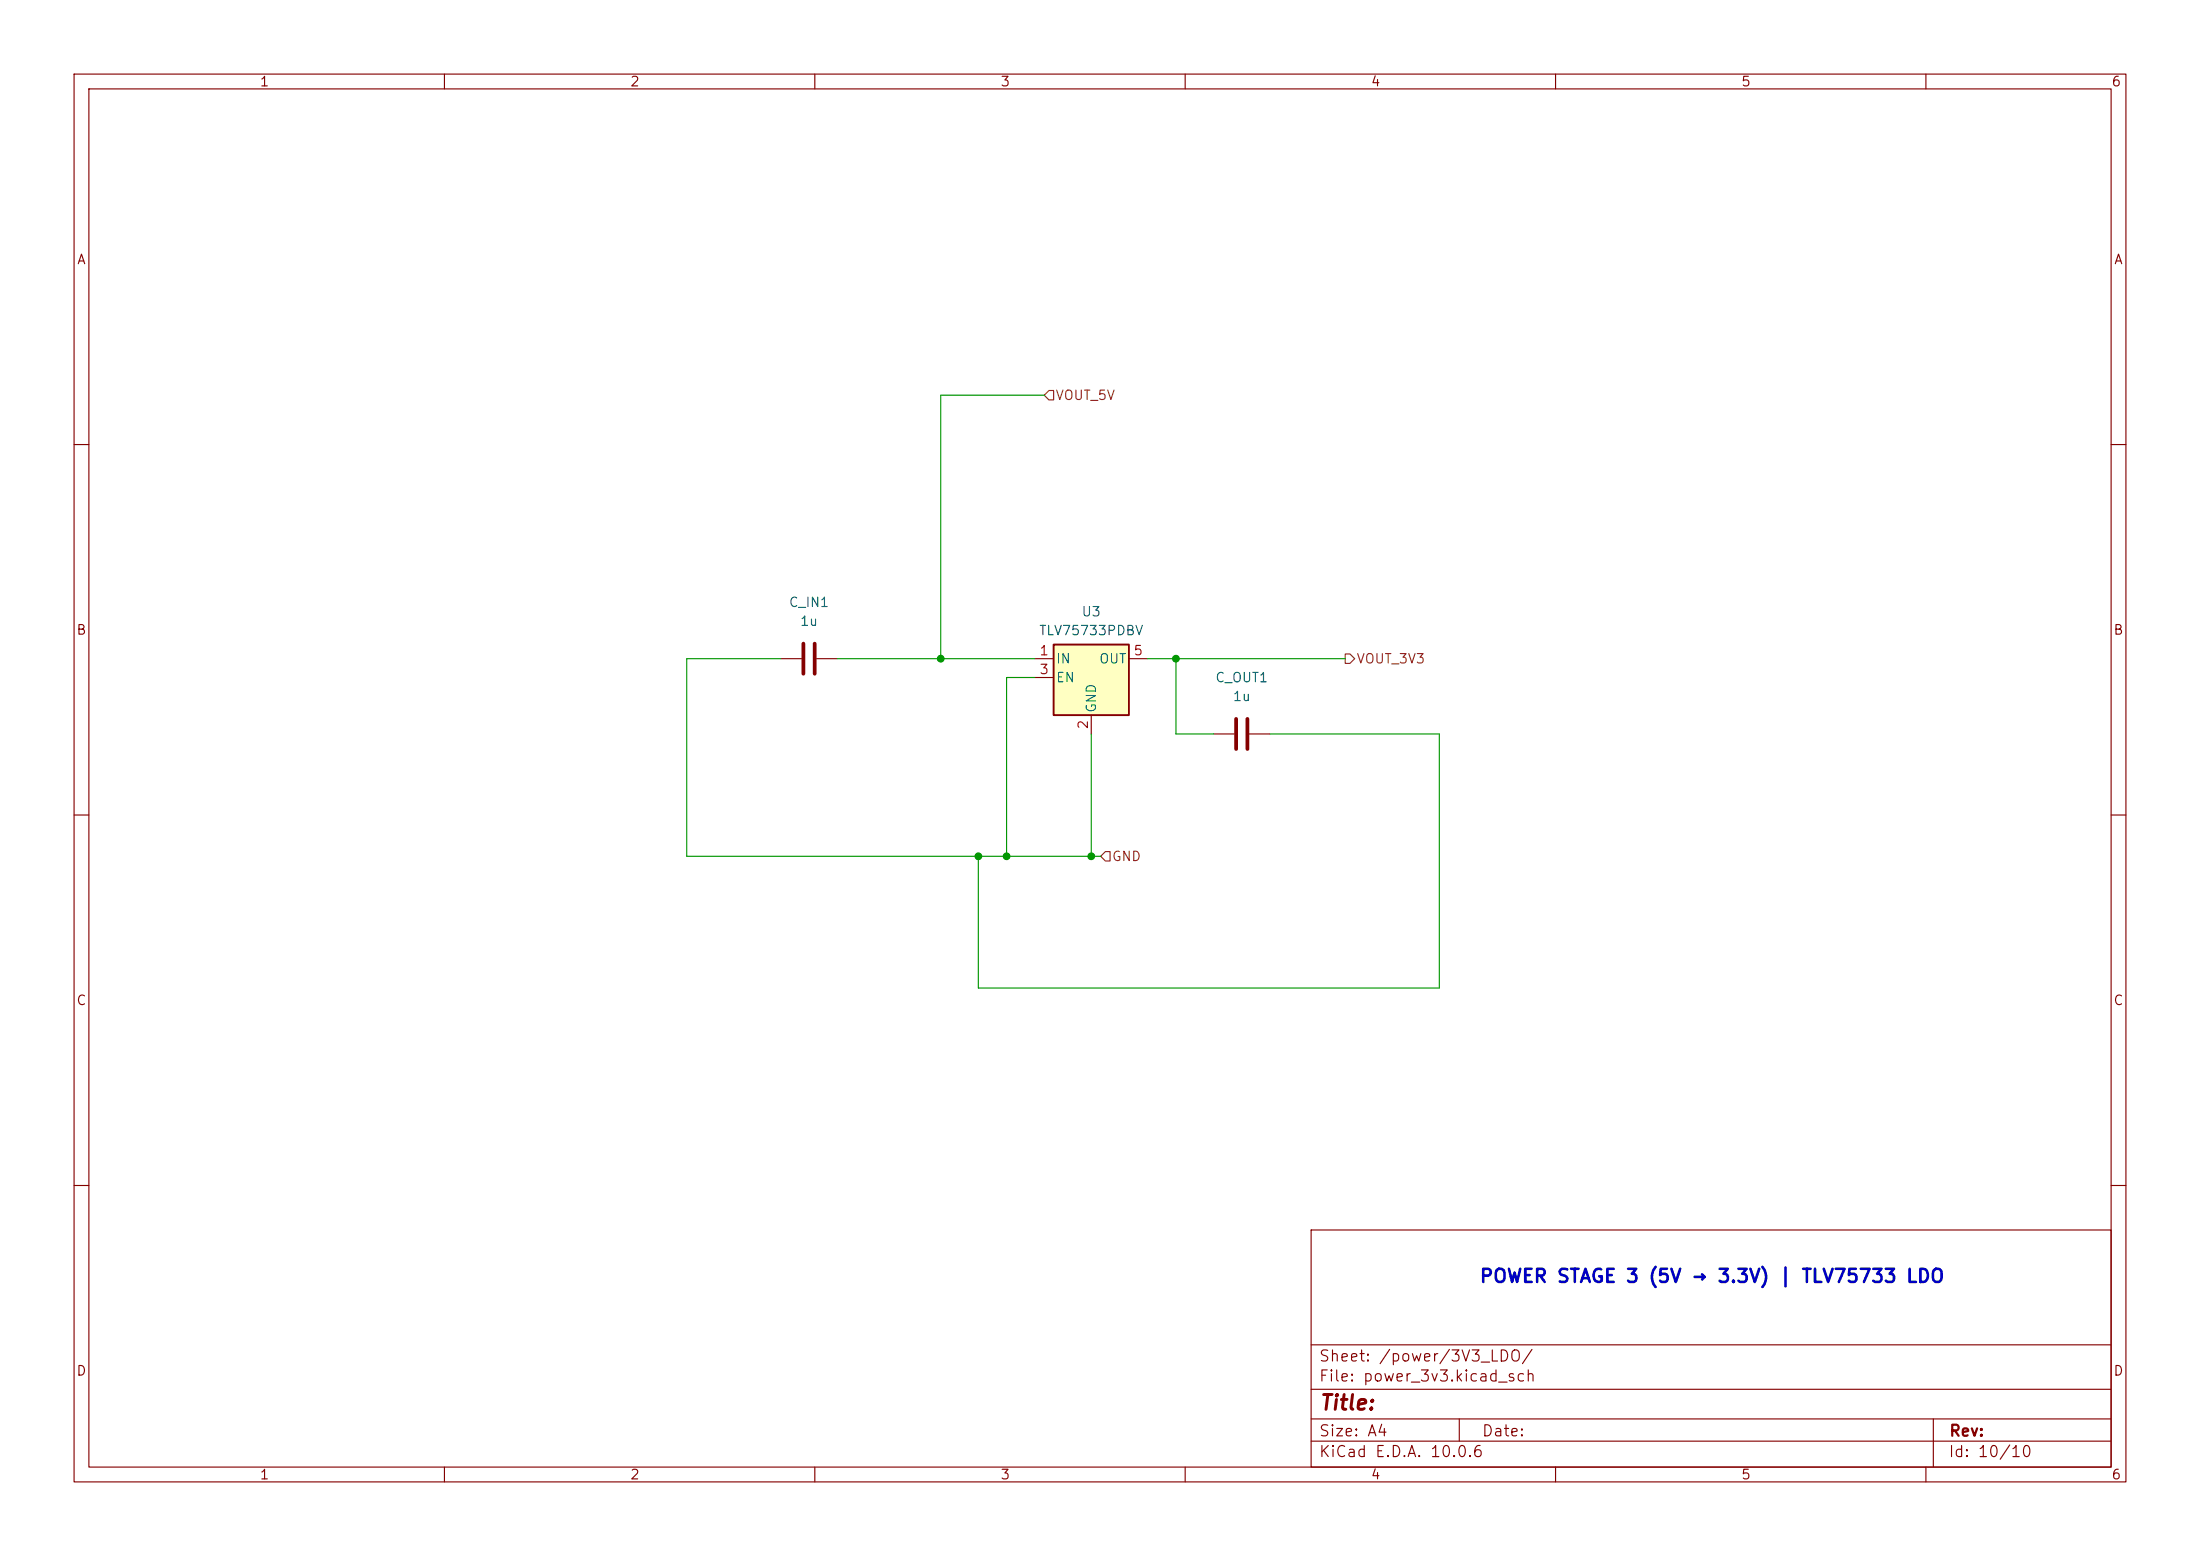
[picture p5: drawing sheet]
(kicad_sch
 (version 20260306)
 (generator "eeschema")
 (generator_version "10.0")
 (paper "A4")
 (lib_symbols
  (symbol "Device:C"
   (pin_numbers (hide yes))
   (pin_names
    (offset 0.254)) (exclude_from_sim no) (in_bom yes) (on_board yes)
   (in_pos_files yes)
   (duplicate_pin_numbers_are_jumpers no)
   (property "Reference" "C" (at 0.635 2.54 0) (show_name no) (do_not_autoplace no) (effects (font (size 1.27 1.27)) (justify left)))
   (property "Value" "C" (at 0.635 -2.54 0) (show_name no) (do_not_autoplace no) (effects (font (size 1.27 1.27)) (justify left)))
   (property "Footprint" "" (at 0.9652 -3.81 0) (show_name no) (do_not_autoplace no) (hide yes) (effects (font (size 1.27 1.27))))
   (property "Datasheet" "" (at 0 0 0) (show_name no) (do_not_autoplace no) (hide yes) (effects (font (size 1.27 1.27))))
   (property "Description" "Unpolarized capacitor" (at 0 0 0) (show_name no) (do_not_autoplace no) (hide yes) (effects (font (size 1.27 1.27))))
   (symbol "C_0_1"
    (polyline (pts (xy -2.032 0.762) (xy 2.032 0.762)) (stroke (width 0.508) (type default)) (fill (type none)))
    (polyline (pts (xy -2.032 -0.762) (xy 2.032 -0.762)) (stroke (width 0.508) (type default)) (fill (type none))))
   (symbol "C_1_1"
    (pin passive line (at 0 3.81 270) (length 2.794) (name "" (effects (font (size 1.27 1.27)))) (number "1" (effects (font (size 1.27 1.27)))))
    (pin passive line (at 0 -3.81 90) (length 2.794) (name "" (effects (font (size 1.27 1.27)))) (number "2" (effects (font (size 1.27 1.27))))))
   (embedded_fonts no))
  (symbol "Regulator_Linear:TLV75733PDBV"
   (pin_names
    (offset 0.254)) (exclude_from_sim no) (in_bom yes) (on_board yes)
   (in_pos_files yes)
   (duplicate_pin_numbers_are_jumpers no)
   (property "Reference" "U" (at -3.81 5.715 0) (show_name no) (do_not_autoplace no) (effects (font (size 1.27 1.27))))
   (property "Value" "TLV75733PDBV" (at 0 5.715 0) (show_name no) (do_not_autoplace no) (effects (font (size 1.27 1.27)) (justify left)))
   (property "Footprint" "Package_TO_SOT_SMD:SOT-23-5" (at 0 8.255 0) (show_name no) (do_not_autoplace no) (hide yes) (effects (font (size 1.27 1.27)
    (italic yes))))
   (property "Datasheet" "https://www.ti.com/lit/ds/symlink/tlv757p.pdf" (at 0 1.27 0) (show_name no) (do_not_autoplace no) (hide yes) (effects (font (size 1.27 1.27))))
   (property "Description" "1A Low IQ Small Size Low Dropout Voltage Regulator, Fixed Output 3.3V, SOT-23-5" (at 0 0 0) (show_name no) (do_not_autoplace no) (hide yes) (effects (font (size 1.27 1.27))))
   (symbol "TLV75733PDBV_0_1"
    (rectangle (start -5.08 4.445) (end 5.08 -5.08) (stroke (width 0.254) (type default)) (fill (type background))))
   (symbol "TLV75733PDBV_1_1"
    (pin power_in line (at -7.62 2.54 0) (length 2.54) (name "IN" (effects (font (size 1.27 1.27)))) (number "1" (effects (font (size 1.27 1.27)))))
    (pin power_in line (at 0 -7.62 90) (length 2.54) (name "GND" (effects (font (size 1.27 1.27)))) (number "2" (effects (font (size 1.27 1.27)))))
    (pin input line (at -7.62 0 0) (length 2.54) (name "EN" (effects (font (size 1.27 1.27)))) (number "3" (effects (font (size 1.27 1.27)))))
    (pin no_connect line (at 5.08 0 180) (length 2.54) (hide yes) (name "NC" (effects (font (size 1.27 1.27)))) (number "4" (effects (font (size 1.27 1.27)))))
    (pin power_out line (at 7.62 2.54 180) (length 2.54) (name "OUT" (effects (font (size 1.27 1.27)))) (number "5" (effects (font (size 1.27 1.27))))))
   (embedded_fonts no)))
 (text "POWER STAGE 3 (5V → 3.3V) | TLV75733 LDO"
  (exclude_from_sim no)
  (at 140.462 38.354 0)
  (effects (font
    (face "KiCad Font") (size 1.778 1.778) (thickness 0.3556)
    (bold yes))))
 (junction
  (at 127 88.9)
  (diameter 0)
  (color 0 0 0 0))
 (junction
  (at 135.89 115.57)
  (diameter 0)
  (color 0 0 0 0))
 (junction
  (at 132.08 115.57)
  (diameter 0)
  (color 0 0 0 0))
 (junction
  (at 158.75 88.9)
  (diameter 0)
  (color 0 0 0 0))
 (junction
  (at 147.32 115.57)
  (diameter 0)
  (color 0 0 0 0))
 (wire
  (pts (xy 163.83 99.06) (xy 158.75 99.06))
  (stroke (width 0) (type default)))
 (wire
  (pts (xy 127 53.34) (xy 127 88.9))
  (stroke (width 0) (type default)))
 (wire
  (pts (xy 139.7 91.44) (xy 135.89 91.44))
  (stroke (width 0) (type default)))
 (wire
  (pts (xy 92.71 115.57) (xy 132.08 115.57))
  (stroke (width 0) (type default)))
 (wire
  (pts (xy 147.32 99.06) (xy 147.32 115.57))
  (stroke (width 0) (type default)))
 (wire
  (pts (xy 127 88.9) (xy 139.7 88.9))
  (stroke (width 0) (type default)))
 (wire
  (pts (xy 194.31 133.35) (xy 132.08 133.35))
  (stroke (width 0) (type default)))
 (wire
  (pts (xy 105.41 88.9) (xy 92.71 88.9))
  (stroke (width 0) (type default)))
 (wire
  (pts (xy 132.08 115.57) (xy 135.89 115.57))
  (stroke (width 0) (type default)))
 (wire
  (pts (xy 132.08 133.35) (xy 132.08 115.57))
  (stroke (width 0) (type default)))
 (wire
  (pts (xy 194.31 99.06) (xy 194.31 133.35))
  (stroke (width 0) (type default)))
 (wire
  (pts (xy 113.03 88.9) (xy 127 88.9))
  (stroke (width 0) (type default)))
 (wire
  (pts (xy 171.45 99.06) (xy 194.31 99.06))
  (stroke (width 0) (type default)))
 (wire
  (pts (xy 135.89 115.57) (xy 147.32 115.57))
  (stroke (width 0) (type default)))
 (wire
  (pts (xy 135.89 91.44) (xy 135.89 115.57))
  (stroke (width 0) (type default)))
 (wire
  (pts (xy 140.97 53.34) (xy 127 53.34))
  (stroke (width 0) (type default)))
 (wire
  (pts (xy 147.32 115.57) (xy 148.59 115.57))
  (stroke (width 0) (type default)))
 (wire
  (pts (xy 158.75 99.06) (xy 158.75 88.9))
  (stroke (width 0) (type default)))
 (wire
  (pts (xy 154.94 88.9) (xy 158.75 88.9))
  (stroke (width 0) (type default)))
 (wire
  (pts (xy 158.75 88.9) (xy 181.61 88.9))
  (stroke (width 0) (type default)))
 (wire
  (pts (xy 92.71 88.9) (xy 92.71 115.57))
  (stroke (width 0) (type default)))
 (hierarchical_label "VOUT_5V"
  (shape input)
  (at 140.97 53.34 0)
  (effects (font (size 1.27 1.27)) (justify left)))
 (hierarchical_label "VOUT_3V3"
  (shape output)
  (at 181.61 88.9 0)
  (effects (font (size 1.27 1.27)) (justify left)))
 (hierarchical_label "GND"
  (shape input)
  (at 148.59 115.57 0)
  (effects (font (size 1.27 1.27)) (justify left)))
 (symbol
  (lib_id "Device:C")
  (at 167.64 99.06 90)
  (unit 1)
  (body_style 1)
  (exclude_from_sim no)
  (in_bom yes)
  (on_board yes)
  (in_pos_files yes)
  (dnp no)
  (fields_autoplaced yes)
  (property "Reference" "C_OUT1" (at 167.64 91.44 90) (show_name no) (do_not_autoplace no) (effects (font (size 1.27 1.27))))
  (property "Value" "1u" (at 167.64 93.98 90) (show_name no) (do_not_autoplace no) (effects (font (size 1.27 1.27))))
  (property "Footprint" "" (at 171.45 98.0948 0) (hide yes) (show_name no) (do_not_autoplace no) (effects (font (size 1.27 1.27))))
  (property "Datasheet" "" (at 167.64 99.06 0) (hide yes) (show_name no) (do_not_autoplace no) (effects (font (size 1.27 1.27))))
  (property "Description" "Unpolarized capacitor" (at 167.64 99.06 0) (hide yes) (show_name no) (do_not_autoplace no) (effects (font (size 1.27 1.27))))
  (pin "1")
  (pin "2"))
 (symbol
  (lib_id "Device:C")
  (at 109.22 88.9 90)
  (unit 1)
  (body_style 1)
  (exclude_from_sim no)
  (in_bom yes)
  (on_board yes)
  (in_pos_files yes)
  (dnp no)
  (fields_autoplaced yes)
  (property "Reference" "C_IN1" (at 109.22 81.28 90) (show_name no) (do_not_autoplace no) (effects (font (size 1.27 1.27))))
  (property "Value" "1u" (at 109.22 83.82 90) (show_name no) (do_not_autoplace no) (effects (font (size 1.27 1.27))))
  (property "Footprint" "Package_TO_SOT_SMD:SOT-23-5" (at 113.03 87.9348 0) (hide yes) (show_name no) (do_not_autoplace no) (effects (font (size 1.27 1.27))))
  (property "Datasheet" "" (at 109.22 88.9 0) (hide yes) (show_name no) (do_not_autoplace no) (effects (font (size 1.27 1.27))))
  (property "Description" "Unpolarized capacitor" (at 109.22 88.9 0) (hide yes) (show_name no) (do_not_autoplace no) (effects (font (size 1.27 1.27))))
  (pin "1")
  (pin "2"))
 (symbol
  (lib_id "Regulator_Linear:TLV75733PDBV")
  (at 147.32 91.44 0)
  (unit 1)
  (body_style 1)
  (exclude_from_sim no)
  (in_bom yes)
  (on_board yes)
  (in_pos_files yes)
  (dnp no)
  (fields_autoplaced yes)
  (property "Reference" "U3" (at 147.32 82.55 0) (show_name no) (do_not_autoplace no) (effects (font (size 1.27 1.27))))
  (property "Value" "TLV75733PDBV" (at 147.32 85.09 0) (show_name no) (do_not_autoplace no) (effects (font (size 1.27 1.27))))
  (property "Footprint" "Package_TO_SOT_SMD:SOT-23-5" (at 147.32 83.185 0) (hide yes) (show_name no) (do_not_autoplace no) (effects (font (size 1.27 1.27)
    (italic yes))))
  (property "Datasheet" "https://www.ti.com/lit/ds/symlink/tlv757p.pdf" (at 147.32 90.17 0) (hide yes) (show_name no) (do_not_autoplace no) (effects (font (size 1.27 1.27))))
  (property "Description" "1A Low IQ Small Size Low Dropout Voltage Regulator, Fixed Output 3.3V, SOT-23-5" (at 147.32 91.44 0) (hide yes) (show_name no) (do_not_autoplace no) (effects (font (size 1.27 1.27))))
  (pin "5")
  (pin "3")
  (pin "1")
  (pin "2")
  (pin "4")))
